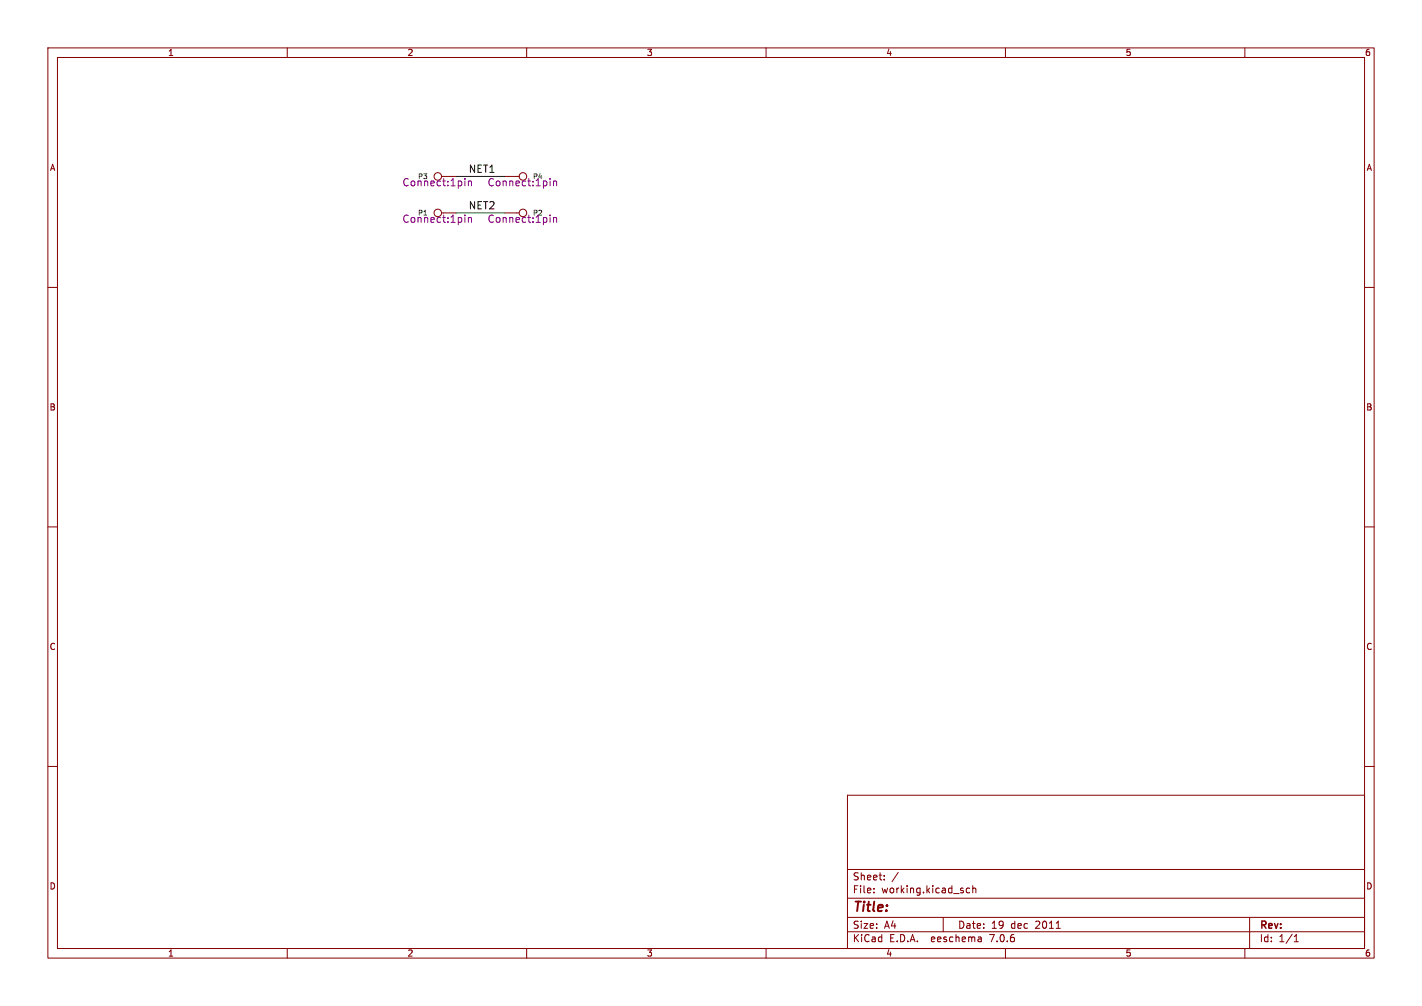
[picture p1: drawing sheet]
<svg xmlns="http://www.w3.org/2000/svg" width="297mm" height="210mm" viewBox="0 0 297 210" stroke-linecap="round" stroke-linejoin="round" font-family="sans-serif">
<g fill="none" stroke="#840000" stroke-width=".21">
<path d="M10 10h277v190h-277zM12 12h273v186h-273zM60 10v2M110 10v2M160 10v2M210 10v2M260 10v2M10 60h2M285 60h2M10 110h2M285 110h2M10 160h2"/>
<path d="M285 160h2M177 166h108v32h-108zM60 198v2M110 198v2M160 198v2M177 194.5h108M177 191.5h108M177 187.5h108M177 181.5h108M182.5 186.3v.1M182.5 185.5v.1M184.7 183.6v.1"/>
<path d="M184.7 182.8v.1M187.6 182.1l-1.3 2M197 191.5v3M202.5 185.5l-.4-.1-.3 .3 .2 .6h.5M203.2 185.5l.2-.1 .3 .1 .1 .9M203.2 184.9v1.5M204.9 195.7l.1 .9M205 196.5l-.2 .1M205 196h-.2M210 198v2M220.6 193.8h.9M260 198v2"/>
<path d="M261 191.5v6.5M270.3 196.6h.9M270.3 195.5l.4-.4v1.5"/>
<circle cx="91.4" cy="36.8" r=".79"/>
<circle cx="109.2" cy="36.8" r=".79"/>
<circle cx="91.4" cy="44.4" r=".79"/>
<circle cx="109.2" cy="44.4" r=".79"/>
</g>
<g fill="none" stroke="#840084" stroke-width=".21">
<path d="M97.1 37.3v.1M97.1 37.8v1M97.8 37.8v1M97.8 37.9l.2-.1 .4 .1 .1 .9M114.9 37.3v.1M114.9 37.8v1M115.6 37.9l.2-.1 .4 .1 .1 .9M115.6 37.8v1M97.1 44.9v.1M97.1 45.4v1M97.8 45.4v1M97.8 45.5l.2-.1 .4 .1 .1 .9"/>
<path d="M114.9 44.9v.1M114.9 45.4v1M115.6 45.4v1M115.6 45.5l.2-.1 .4 .1 .1 .9"/>
</g>
<path d="M95.2 36.8h10.2M95.2 44.5h10.2" fill="none" stroke="#009600" stroke-width=".21"/>
<text font-size="2.8" fill="#840000" x="178" y="190.9">Title:</text>
<g font-size="2.1" fill="#840084">
<text x="84" y="39.1">Connect:1pin</text>
<text x="101.7" y="39.1">Connect:1pin</text>
<text x="84" y="46.7">Connect:1pin</text>
<text x="101.7" y="46.7">Connect:1pin</text>
</g>
<g font-size="2.1" fill="#0f0f0f">
<text x="97.8" y="36.2">NET1</text>
<text x="97.8" y="43.8">NET2</text>
</g>
<g font-size="2.1" fill="#840000">
<text x="178" y="184">Sheet:</text>
<text x="178" y="186.7">File:</text>
<text x="184.1" y="186.7">working.kicad_sch</text>
<text x="178" y="196.9">KiCad</text>
<text x="178" y="194.1">Size:</text>
<text x="184.7" y="194.1">A4</text>
<text x="185.7" y="196.9">E.D.A.</text>
<text x="194.6" y="196.9">eeschema</text>
<text x="200" y="194.1">Date:</text>
<text x="207" y="196.9">7.0.6</text>
<text x="207" y="194.1">19</text>
<text x="211.2" y="194.1">dec</text>
<text x="216.4" y="194.1">2011</text>
<text x="263" y="194.3">Rev:</text>
<text x="263" y="196.9">Id:</text>
<text x="267.1" y="196.9">1/1</text>
</g>
<g font-size="1.8" fill="#840000">
<text x="35" y="11.9">1</text>
<text x="85" y="11.9">2</text>
<text x="135" y="11.9">3</text>
<text x="185" y="11.9">4</text>
<text x="235" y="11.9">5</text>
<text x="285" y="11.9">6</text>
<text x="10.3" y="35.9">A</text>
<text x="285.3" y="35.9">A</text>
<text x="10.3" y="85.9">B</text>
<text x="285.3" y="85.9">B</text>
<text x="10.3" y="135.9">C</text>
<text x="285.3" y="135.9">C</text>
<text x="10.3" y="185.9">D</text>
<text x="285.3" y="185.9">D</text>
<text x="35" y="199.9">1</text>
<text x="85" y="199.9">2</text>
<text x="135" y="199.9">3</text>
<text x="185" y="199.9">4</text>
<text x="235" y="199.9">5</text>
<text x="285" y="199.9">6</text>
</g>
<g font-size="1.4" fill="#840084">
<text x="87.2" y="37.6">P3</text>
<text x="111.2" y="37.6">P4</text>
<text x="87.2" y="45.2">P1</text>
<text x="111.2" y="45.2">P2</text>
</g>
</svg>
